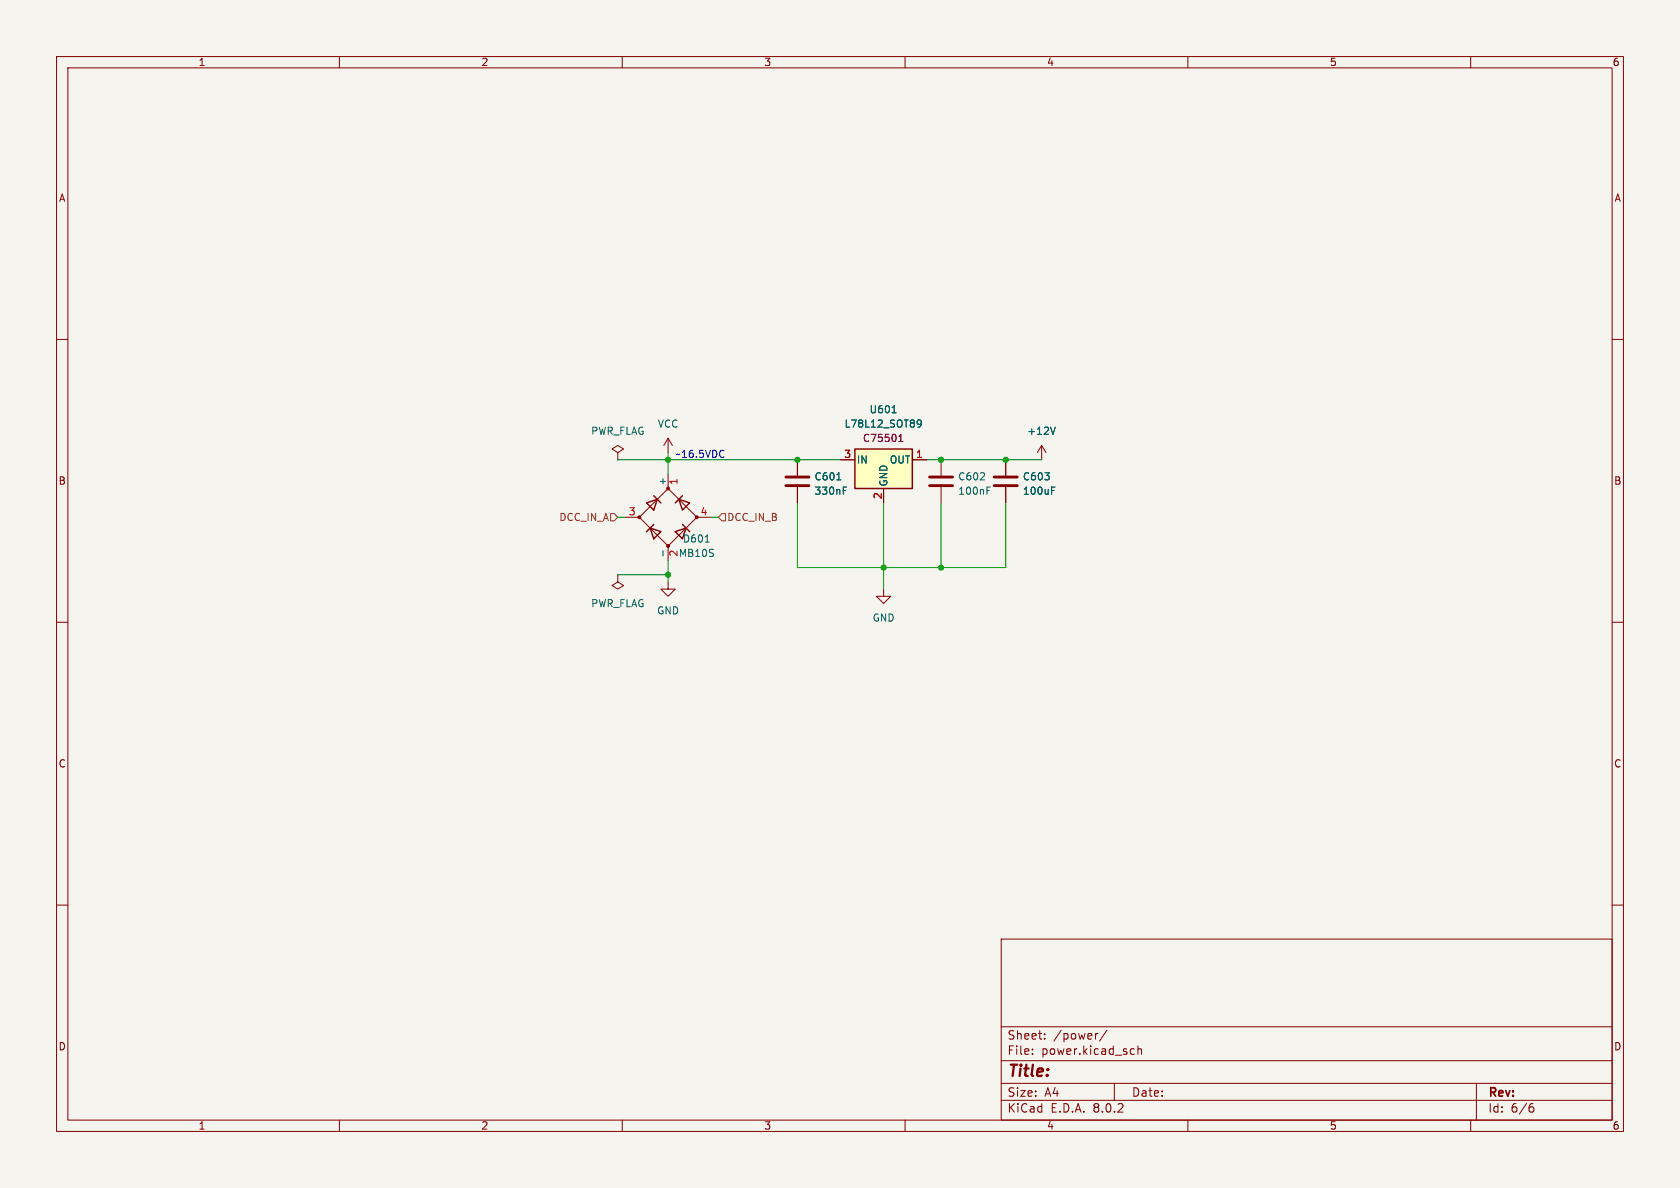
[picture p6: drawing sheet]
<svg xmlns="http://www.w3.org/2000/svg" width="297mm" height="210mm" viewBox="0 0 297 210" stroke-linecap="round" stroke-linejoin="round" font-family="sans-serif">
<path d="M0 0h297v210h-297z" fill="#f5f4ef" stroke="#f5f4ef" stroke-width=".18"/>
<g fill="none" stroke="#840000" stroke-width=".18">
<path d="M10 10h277v190h-277zM12 12h273v186h-273zM60 10v2M110 10v2M160 10v2M210 10v2M260 10v2M10 60h2M285 60h2M110.5 91.4h2.5M113 91.4l5.1-5 5.1 5-5.1 5.1zM118.1 83.8v2.6"/>
<path d="M118.1 96.5v2.6M123.2 91.4h2.5M141 81.3v2.8M141 86.1v2.8M10 110h2M118.1 102.9v1.2h1.3l-1.3 1.3-1.3-1.3h1.3M285 110h2M10 160h2M285 160h2M177 166h108v32h-108zM60 198v2M110 198v2"/>
<path d="M160 198v2M177 194.5h108M177 191.5h108M177 187.5h108M177 181.5h108M182.5 186.3v.1M182.5 185.5v.1M184.7 183.6v.1M184.7 182.8v.1M194.1 182.7l-.3 .1M195.7 182.1l-1.3 2M197 191.5v3"/>
<path d="M200.1 185.4l.4 .1M200.5 186.3l-.4 .1M201.2 185.5l.2-.1 .3 .1 .1 .9M201.2 184.9v1.5M210 198v2M260 198v2M261 191.5v6.5M270.6 195.7h.3l.3 .3-.1 .5-.5 .1M271 195.1l-.4 .1"/>
</g>
<g fill="#840000" stroke="#840000" stroke-width=".18">
<circle cx="118.1" cy="96.5" r=".25"/>
<circle cx="123.2" cy="91.4" r=".25"/>
<circle cx="113" cy="91.4" r=".25"/>
<circle cx="118.1" cy="86.4" r=".25"/>
</g>
<path d="M114.3 88.9l1.9-.6-.6 1.9zM114.9 93.3l1.9 .7-1.2 1.3zM115.6 92.7l-1.3 1.3M115.6 87.6l1.2 1.3M119.4 94l1.9-.7-.7 2zM120 88.3l1.9 .6-1.3 1.3zM120.6 87.6l-1.2 1.3M120.6 92.7l1.3 1.3" fill="none" stroke="#840000" stroke-width=".25"/>
<path d="M117.2 97.3v1M124.7 95.8h.7M147.9 84.8h.8M149.1 86.7h.4M149.1 86.1h.6" fill="none" stroke="#006464" stroke-width=".18"/>
<path d="M138.9 85.9h4.1M138.9 84.3h4.1" fill="none" stroke="#840000" stroke-width=".51"/>
<path d="M151.1 79.4h10.2v7h-10.2z" fill="#ffffc2"/>
<path d="M151.1 79.4h10.2v7h-10.2z" fill="none" stroke="#840000" stroke-width=".25"/>
<g fill="none" stroke="#840000" stroke-width=".18">
<path d="M118.1 77.5l-.8 1.2M118.1 77.5v2.5M118.1 77.5l.8 1.2M184.1 78.7l-.7 1.3M184.1 78.7v2.6M184.1 78.7l.8 1.3M109.2 80l1-.6-1-.7-1 .7 1 .6v1.3M109.2 81.3h.1M141 81.3v2.8M141 86.1v2.8M148.6 81.3h2.5M156.2 86.4v2.5"/>
<path d="M161.3 81.3h2.5M166.4 81.3v2.8M166.4 86.1v2.8M177.8 81.3v2.8M177.8 86.1v2.8M109.2 101.6v1.3l1 .6-1 .6-1-.6 1-.6M109.2 101.6h.1M156.2 104.1v1.3h1.3l-1.3 1.3-1.3-1.3h1.3"/>
</g>
<path d="M157.7 73h.7M162.2 74.4l.2-.2 .4 .2a.84 .84 0 0 1-.3 1.1h-.2M162.9 74.8l-.3 .2-.4-.1M186.6 75.5l-.5 1.3M147.9 84.8h.8M149.1 86.7h.4M149.1 86.1h.6M174.5 86.7h.4M174.5 86.1h.6M185.9 86.7h.4M185.9 86.1h.6" fill="none" stroke="#006464" stroke-width=".18"/>
<path d="M158.9 78h.7M158.9 77.1l.4-.3v1.2" fill="none" stroke="#840084" stroke-width=".18"/>
<path d="M164.3 85.9h4.1M164.3 84.3h4.1M175.8 85.9h4M175.8 84.3h4" fill="none" stroke="#840000" stroke-width=".51"/>
<path d="M107.9 90.8h.7l.6 .6-.6 .7h-.7zM127.6 90.8h.7v1.3h-.7l-.6-.7z" fill="none" stroke="#725600" stroke-width=".18"/>
<path d="M109.2 81.3h39.4M109.2 91.4h1.3M118.1 80v3.8M118.1 99.1v3.8M125.7 91.4h1.3M141 88.9v11.4h36.8v-11.4M156.2 88.9v15.2M163.8 81.3h20.3M166.4 88.9v11.4M109.2 101.6h8.9" fill="none" stroke="#009600" stroke-width=".18"/>
<g fill="#009600" stroke="#009600" stroke-width=".18">
<circle cx="156.2" cy="100.3" r=".46"/>
<circle cx="141" cy="81.3" r=".46"/>
<circle cx="166.4" cy="100.3" r=".46"/>
<circle cx="166.4" cy="81.3" r=".46"/>
<circle cx="177.8" cy="81.3" r=".46"/>
<circle cx="118.1" cy="81.3" r=".46"/>
<circle cx="118.1" cy="101.6" r=".46"/>
</g>
<text font-size="2.8" fill="#840000" x="178" y="190.9">Title:</text>
<g font-size="2.1" fill="#840000">
<text x="178" y="184">Sheet:</text>
<text x="186.2" y="184">/power/</text>
<text x="178" y="186.7">File:</text>
<text x="184.1" y="186.7">power.kicad_sch</text>
<text x="178" y="196.9">KiCad</text>
<text x="178" y="194.1">Size:</text>
<text x="184.7" y="194.1">A4</text>
<text x="185.7" y="196.9">E.D.A.</text>
<text x="193.3" y="196.9">8.0.2</text>
<text x="200" y="194.1">Date:</text>
<text x="263" y="194.3">Rev:</text>
<text x="263" y="196.9">Id:</text>
<text x="267.1" y="196.9">6/6</text>
</g>
<g font-size="1.8" fill="#840000">
<text x="35" y="11.9">1</text>
<text x="85" y="11.9">2</text>
<text x="135" y="11.9">3</text>
<text x="185" y="11.9">4</text>
<text x="235" y="11.9">5</text>
<text x="285" y="11.9">6</text>
<text x="10.3" y="35.9">A</text>
<text x="285.3" y="35.9">A</text>
<text x="10.3" y="85.9">B</text>
<text x="285.3" y="85.9">B</text>
<text x="10.3" y="135.9">C</text>
<text x="285.3" y="135.9">C</text>
<text x="10.3" y="185.9">D</text>
<text x="285.3" y="185.9">D</text>
<text x="35" y="199.9">1</text>
<text x="85" y="199.9">2</text>
<text x="135" y="199.9">3</text>
<text x="185" y="199.9">4</text>
<text x="235" y="199.9">5</text>
<text x="285" y="199.9">6</text>
</g>
<g font-size="1.8" fill="#006464">
<text x="104.4" y="77.1">PWR_FLAG</text>
<text x="116.2" y="75.8">VCC</text>
<text x="149.2" y="75.8">L78L12_SOT89</text>
<text x="153.6" y="73.3">U601</text>
<text x="181.5" y="77.1">+12V</text>
<text x="151.4" y="82.1">IN</text>
<text x="157.2" y="82.1">OUT</text>
<text x="117.9" y="86" transform="rotate(-90 117.9 86)">+</text>
<text x="143.9" y="85.1">C601</text>
<text x="143.9" y="87.7">330nF</text>
<text x="157.1" y="86.1" transform="rotate(-90 157.1 86.1)">GND</text>
<text x="169.3" y="85.1">C602</text>
<text x="169.3" y="87.7">100nF</text>
<text x="180.7" y="85.1">C603</text>
<text x="180.7" y="87.7">100uF</text>
<text x="119.9" y="98.7">MB10S</text>
<text x="120.1" y="98.5" transform="rotate(-90 120.1 98.5)">2</text>
<text x="120.6" y="96.1">D601</text>
<text x="104.4" y="107.5">PWR_FLAG</text>
<text x="116.1" y="108.8">GND</text>
<text x="154.2" y="110.1">GND</text>
</g>
<text font-size="1.8" fill="#0000c2" x="119.4" y="81">~16.5VDC</text>
<g font-size="1.8" fill="#a90000">
<text x="149.2" y="81">3</text>
<text x="161.9" y="81">1</text>
<text x="120.1" y="85.8" transform="rotate(-90 120.1 85.8)">1</text>
<text x="156" y="88.3" transform="rotate(-90 156 88.3)">2</text>
<text x="111.1" y="91.2">3</text>
<text x="123.8" y="91.2">4</text>
</g>
<text font-size="1.8" fill="#840084" x="152.4" y="78.3">C75501</text>
<g font-size="1.8" fill="#725600">
<text x="98.8" y="92.3">DCC_IN_A</text>
<text x="128.5" y="92.3">DCC_IN_B</text>
</g>
</svg>
